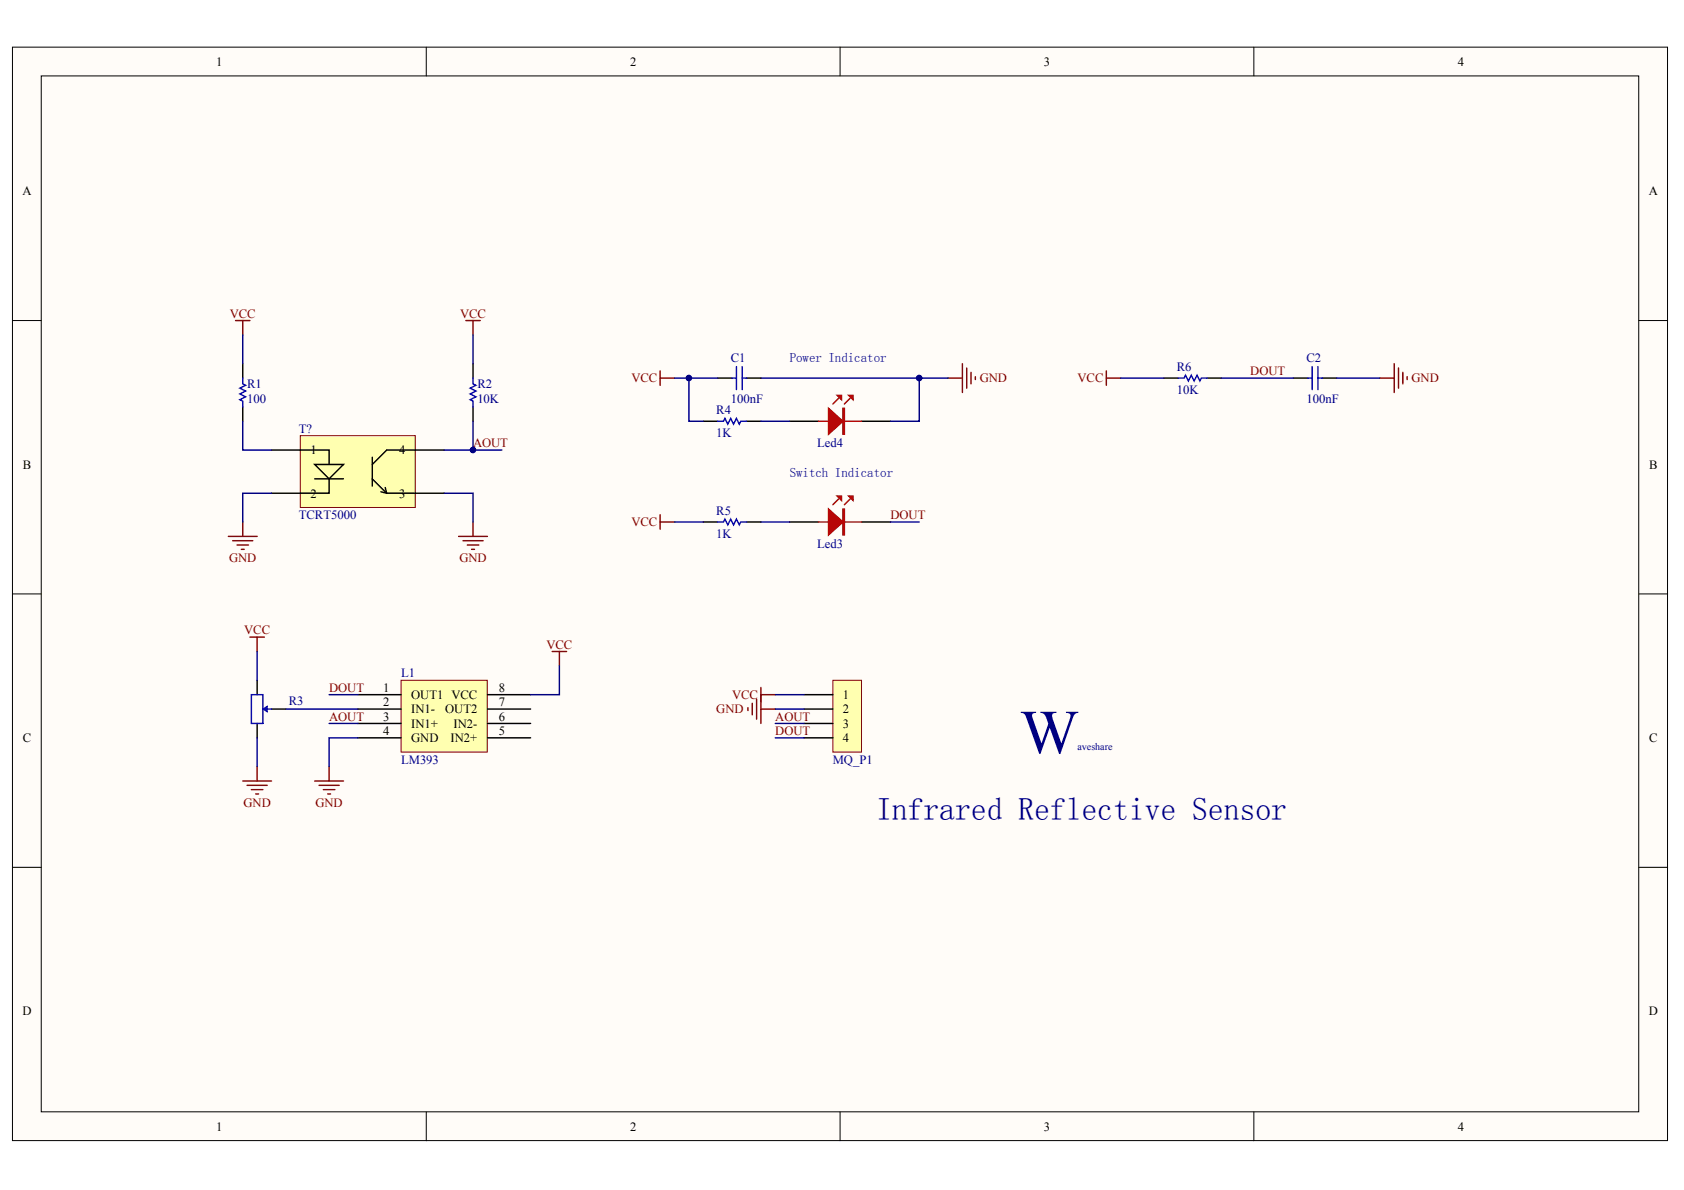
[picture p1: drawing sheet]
<svg xmlns="http://www.w3.org/2000/svg" width="297mm" height="210mm" viewBox="0 0 297 210" stroke-linecap="round" stroke-linejoin="round" font-family="sans-serif">
<g fill="#fffcf8" stroke="#000" stroke-width=".18">
<path d="M2.2 8.3h291.9v192.9h-291.9z"/>
<path d="M7.3 13.4h281.8v182.7h-281.8z"/>
</g>
<path d="M75.2 8.3v5.1M148.2 8.3v5.1M221.2 8.3v5.1M2.2 56.5h5.1M289.1 56.5h5.1M2.2 104.8h5.1M289.1 104.8h5.1M2.2 153h5.1M289.1 153h5.1M75.2 196.1v5.1M148.2 196.1v5.1M221.2 196.1v5.1" fill="none" stroke="#000" stroke-width=".18"/>
<path d="M70.7 120h15.3v12.7h-15.3z" fill="#ffffb0" stroke="#800000" stroke-width=".18"/>
<g fill="none" stroke="#000" stroke-width=".25">
<path d="M42.8 64.2v2.5M42.8 71.8v2.5M124.1 74.3h2.5M126.6 66.7h2.5M131.7 74.3h2.5M131.7 66.7h2.5M139.3 74.3h5.1M152 74.3h5.1M124.1 92.1h2.5M131.7 92.1h2.5M139.3 92.1h5.1M152 92.1h5.1"/>
<path d="M63.1 122.5h7.6M63.1 125.1h7.6M63.1 127.6h7.6M63.1 130.1h7.6M86 122.5h7.6M86 125.1h7.6M86 127.6h7.6M86 130.1h7.6"/>
</g>
<path d="M42.8 66.7v1l.5 .3-1 .5 1 .5-1 .5 1 .5-1 .5 .5 .3v1M126.6 74.3h1l.3-.5 .5 1 .5-1 .5 1 .5-1 .5 1 .3-.5h1M129.1 66.7h.8M129.9 64.7v4M130.9 64.7v4M130.9 66.7h.8M126.6 92.1h1l.3-.5 .5 1 .5-1 .5 1 .5-1 .5 1 .3-.5h1" fill="none" stroke="#00f" stroke-width=".25"/>
<g fill="none" stroke="#800000" stroke-width=".25">
<path d="M41.5 56.5h2.6M42.8 56.5v2.6M116.4 65.4v2.6M116.4 66.7h2.6M167.2 66.7h2.6M169.8 64.2v5M170.5 64.9v3.6M171.3 65.7v2M172 66.4v.5M40.3 94.6h5.1M41 95.4h3.6M41.8 96.1h2"/>
<path d="M42.6 96.9h.5M42.8 92.1v2.5M116.4 90.8v2.5M116.4 92.1h2.6M97.4 114.9h2.5M98.7 114.9v2.6M55.5 137.8h5.1M56.3 138.5h3.5M57 139.3h2.1M58.1 135.2v2.6M57.8 140h.5"/>
</g>
<path d="M42.8 59.1v5.1M119 66.7h7.6M121.5 66.7v7.6h2.6M134.2 66.7h27.9v7.6h-5M134.2 74.3h5.1M162.1 66.7h5.1M134.2 92.1h5.1M98.7 117.5v5h-5.1M58.1 127.6h5M58.1 122.5h5M63.1 130.1h-5v5.1" fill="none" stroke="#000080" stroke-width=".25"/>
<path d="M144.4 74.3h7.6M147.9 70.2l-1 1.1M150 70.2l-1.1 1.1M144.4 92.1h7.6M147.9 88l-1 1M150 88l-1.1 1" fill="none" stroke="#bf0000" stroke-width=".25"/>
<g fill="#bf0000" stroke="#bf0000" stroke-width=".25">
<path d="M146.1 89.8l2.6 2.3-2.6 2.3z"/>
<path d="M149.7 87.5h.8v.8z"/>
<path d="M147.7 87.5h.7v.8z"/>
<path d="M146.1 72l2.6 2.3-2.6 2.3z"/>
<path d="M149.7 69.7h.8v.8z"/>
<path d="M147.7 69.7h.7v.8z"/>
<path d="M148.7 89.8h.2v4.6h-.2z" fill-rule="evenodd"/>
<path d="M148.7 72h.2v4.6h-.2z" fill-rule="evenodd"/>
</g>
<path d="M146.9 120h5.1v12.7h-5.1z" fill="#ffffb0" stroke="#800000" stroke-width=".18"/>
<path d="M83.4 64.2v2.5M83.4 71.8v2.5M45.4 120v2.5M45.4 127.6v2.5M47.9 125.1h2.5M141.8 122.5h5.1M141.8 125.1h5.1M141.8 127.6h5.1M141.8 130.1h5.1" fill="none" stroke="#000" stroke-width=".25"/>
<g fill="none" stroke="#800000" stroke-width=".25">
<path d="M82.2 56.5h2.5M83.4 56.5v2.6M80.9 94.6h5.1M81.7 95.4h3.5M82.4 96.1h2.1M83.2 96.9h.5M83.4 92.1v2.5M44.1 112.4h2.5M45.4 112.4v2.5M42.8 137.8h5.1M43.6 138.5h3.5M44.3 139.3h2.1"/>
<path d="M45.4 135.2v2.6M131.9 124.8v.5M132.7 124.1v2M133.5 123.3v3.5M134.2 121.3v6.3M134.2 122.5h2.6M134.2 125.1h2.6M45.1 140h.5"/>
</g>
<path d="M83.4 59.1v5.1M119 92.1h5.1M157.1 92.1h5M45.4 114.9v5.1M45.4 130.1v5.1M50.4 125.1h12.7M136.8 122.5h5M136.8 125.1h5M136.8 127.6h5M136.8 130.1h5" fill="none" stroke="#000080" stroke-width=".25"/>
<path d="M83.4 66.7v1l.5 .3-1 .5 1 .5-1 .5 1 .5-1 .5 .5 .3v1M44.3 122.5h2.1v5.1h-2.1zM46.6 125.1h1.3" fill="none" stroke="#00f" stroke-width=".25"/>
<path d="M46.4 125.1l.7-.5v1z" fill="#00f" stroke="#00f" stroke-width=".18"/>
<path d="M53 76.8h20.3v12.7h-20.3z" fill="#ffffb0" stroke="#800000" stroke-width=".18"/>
<g fill="none" stroke="#000" stroke-width=".25">
<path d="M47.9 79.4h10.2v2.5M78.4 79.4h-10.2l-2.5 2.5M205.3 66.7h2.5M212.9 66.7h2.6M228.1 66.7h2.6M233.2 66.7h2.6M55.5 81.9h5.1l-2.5 2.6zM55.5 84.5h5.1M58.1 84.5v2.5h-10.2M65.7 80.7v5M65.7 84.5l2.5 2.5M67.2 86.7l1 .3"/>
<path d="M68 86l.2 1M68.2 87h10.2"/>
</g>
<path d="M42.8 74.3v5.1h5.1M83.4 74.3v5.1h-5M83.4 79.4h5.1M197.7 66.7h7.6M215.5 66.7h12.6M235.8 66.7h7.6M47.9 87h-5.1v5.1M78.4 87h5v5.1" fill="none" stroke="#000080" stroke-width=".25"/>
<path d="M195.1 65.4v2.6M195.1 66.7h2.6M243.4 66.7h2.5M245.9 64.2v5M246.7 64.9v3.6M247.4 65.7v2M248.2 66.4v.5" fill="none" stroke="#800000" stroke-width=".25"/>
<path d="M207.8 66.7h1.1l.2-.5 .5 1 .5-1 .5 1 .5-1 .5 1 .3-.5h1M230.7 66.7h.7M231.4 64.7v4M232.5 64.7v4M232.5 66.7h.7" fill="none" stroke="#00f" stroke-width=".25"/>
<g fill="#000080" stroke="#000080" stroke-width=".18">
<circle cx="83.4" cy="79.4" r=".5"/>
<circle cx="121.5" cy="66.7" r=".5"/>
<circle cx="162.1" cy="66.7" r=".5"/>
</g>
<text font-size="11" fill="#000080" x="179.9" y="132.8">W</text>
<text font-size="5.6" fill="#000080" x="154.5" y="144.6">Infrared Reflective Sensor</text>
<g font-size="2.3" fill="#000080">
<text x="139.3" y="63.8">Power Indicator</text>
<text x="139.3" y="84.1">Switch Indicator</text>
</g>
<g font-size="2.2">
<text x="38.1" y="11.6">1</text>
<text x="111.1" y="11.6">2</text>
<text x="184.1" y="11.6">3</text>
<text x="257.1" y="11.6">4</text>
<text x="3.9" y="34.4">A</text>
<text x="290.8" y="34.4">A</text>
<text x="4" y="82.6">B</text>
<text x="54.8" y="80.2">1</text>
<text x="70.4" y="80.2">4</text>
<text x="290.9" y="82.6">B</text>
<text x="54.8" y="87.8">2</text>
<text x="70.4" y="87.8">3</text>
<text x="67.6" y="122">1</text>
<text x="67.6" y="124.6">2</text>
<text x="72.5" y="123.3">OUT1 VCC</text>
<text x="72.5" y="125.8">IN1-</text>
<text x="78.5" y="125.8">OUT2</text>
<text x="88" y="124.6">7</text>
<text x="88" y="122">8</text>
<text x="148.7" y="123.3">1</text>
<text x="148.7" y="125.8">2</text>
<text x="4" y="130.9">C</text>
<text x="67.6" y="127.1">3</text>
<text x="67.6" y="129.6">4</text>
<text x="72.5" y="128.4">IN1+</text>
<text x="72.5" y="130.9">GND</text>
<text x="79.5" y="130.9">IN2+</text>
<text x="80" y="128.4">IN2-</text>
<text x="88" y="129.6">5</text>
<text x="88" y="127.1">6</text>
<text x="148.7" y="128.4">3</text>
<text x="148.7" y="130.9">4</text>
<text x="290.9" y="130.9">C</text>
<text x="3.9" y="179.1">D</text>
<text x="290.8" y="179.1">D</text>
<text x="38.1" y="199.4">1</text>
<text x="111.1" y="199.4">2</text>
<text x="184.1" y="199.4">3</text>
<text x="257.1" y="199.4">4</text>
</g>
<g font-size="2.2" fill="#800000">
<text x="40.5" y="56">VCC</text>
<text x="81.2" y="56">VCC</text>
<text x="111.4" y="67.5">VCC</text>
<text x="172.8" y="67.5">GND</text>
<text x="190.1" y="67.5">VCC</text>
<text x="220.5" y="66.2">DOUT</text>
<text x="249" y="67.5">GND</text>
<text x="83.4" y="78.9">AOUT</text>
<text x="111.4" y="92.8">VCC</text>
<text x="157.1" y="91.6">DOUT</text>
<text x="40.4" y="99.1">GND</text>
<text x="81" y="99.1">GND</text>
<text x="43.1" y="111.9">VCC</text>
<text x="96.4" y="114.4">VCC</text>
<text x="58.1" y="122">DOUT</text>
<text x="126.3" y="125.8">GND</text>
<text x="129.1" y="123.3">VCC</text>
<text x="58.1" y="127.1">AOUT</text>
<text x="136.8" y="129.6">DOUT</text>
<text x="136.8" y="127.1">AOUT</text>
<text x="42.9" y="142.3">GND</text>
<text x="55.6" y="142.3">GND</text>
</g>
<g font-size="2.2" fill="#000080">
<text x="128.9" y="63.9">C1</text>
<text x="207.6" y="65.4">R6</text>
<text x="230.4" y="63.9">C2</text>
<text x="43.6" y="71">100</text>
<text x="43.6" y="68.5">R1</text>
<text x="84.2" y="71">10K</text>
<text x="84.2" y="68.5">R2</text>
<text x="128.9" y="71">100nF</text>
<text x="207.6" y="69.5">10K</text>
<text x="230.4" y="71">100nF</text>
<text x="52.7" y="76.3">T?</text>
<text x="126.3" y="77.1">1K</text>
<text x="126.3" y="73">R4</text>
<text x="144.1" y="78.9">Led4</text>
<text x="52.7" y="91.6">TCRT5000</text>
<text x="126.3" y="94.9">1K</text>
<text x="126.3" y="90.8">R5</text>
<text x="144.1" y="96.7">Led3</text>
<text x="70.7" y="119.5">L1</text>
<text x="50.9" y="124.3">R3</text>
<text x="70.7" y="134.7">LM393</text>
<text x="146.9" y="134.7">MQ_P1</text>
</g>
<text font-size="1.8" fill="#000080" x="190.1" y="132.3">aveshare</text>
</svg>
